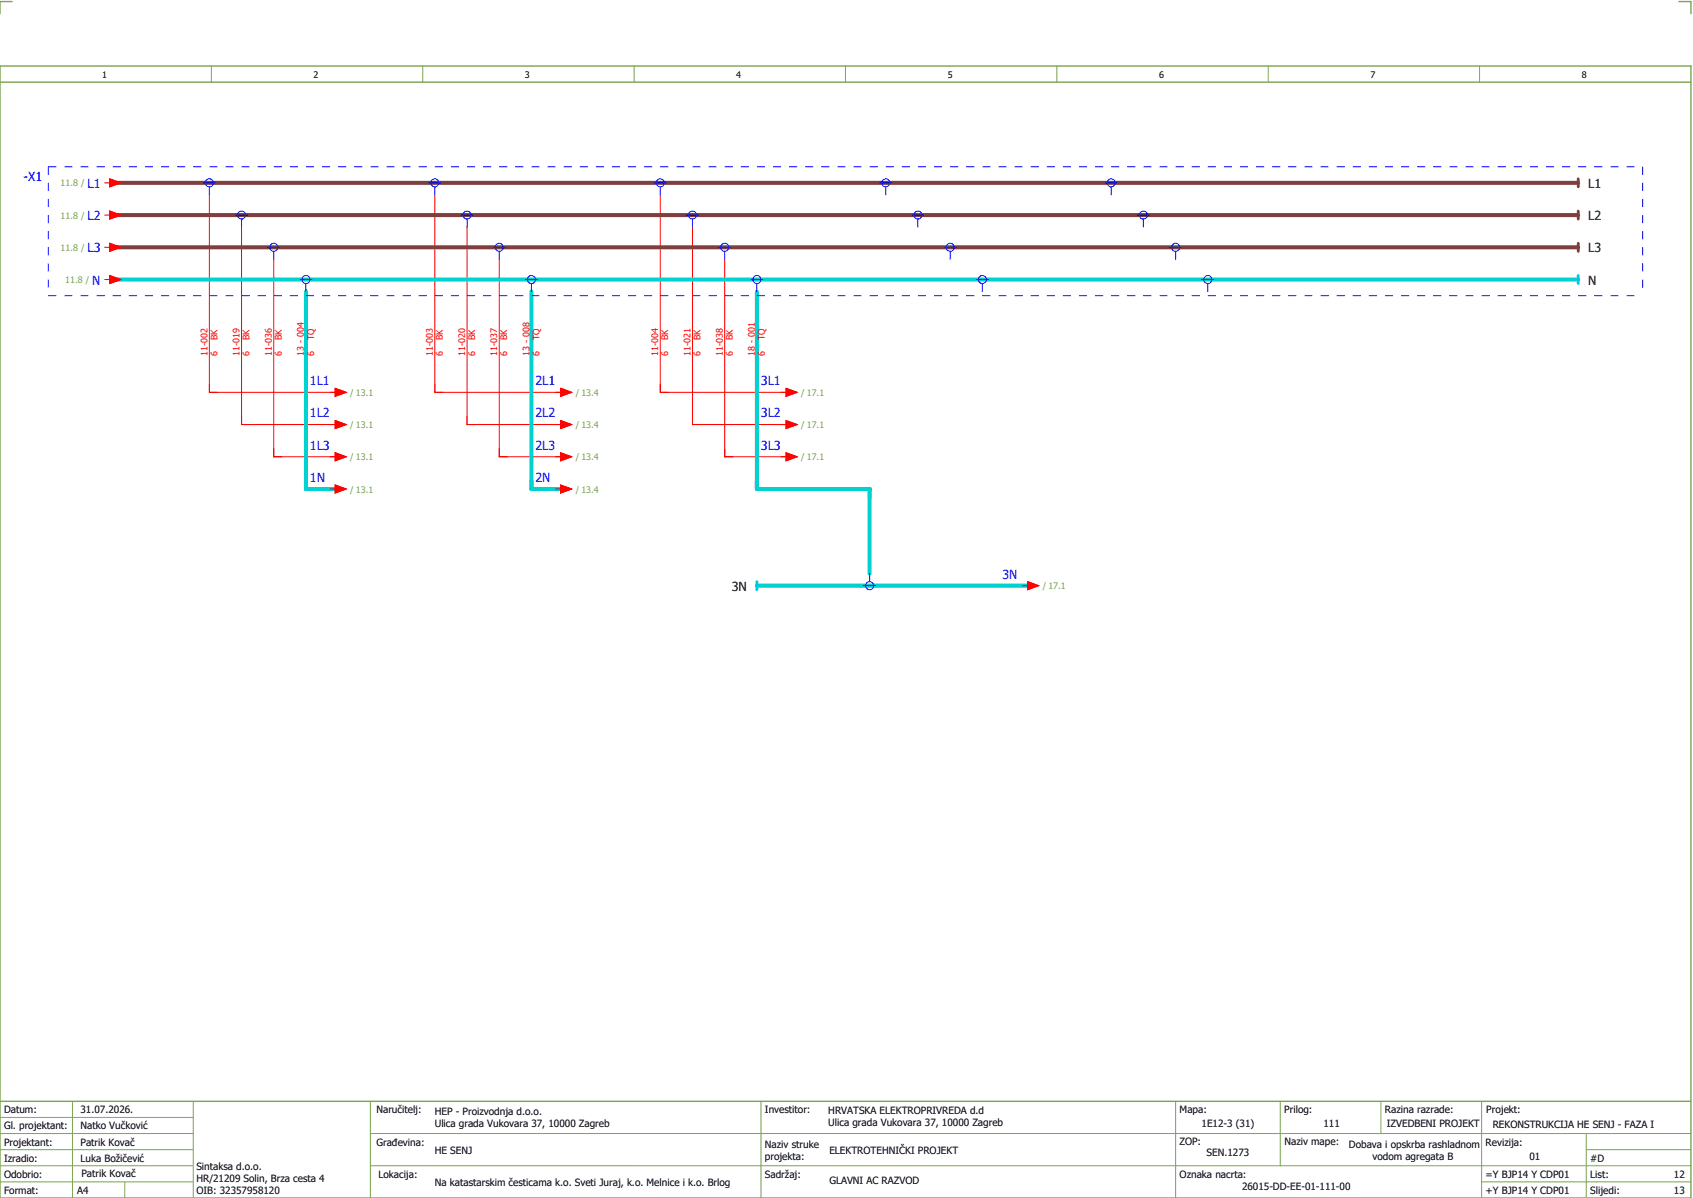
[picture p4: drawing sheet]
<svg xmlns="http://www.w3.org/2000/svg" width="421mm" height="297mm" viewBox="0 0 421 297" stroke-linecap="round" stroke-linejoin="round" font-family="sans-serif">
<path d="M0 16.4h420v281h-420zM3 .4h-3v3M417 .4h3v3M0 20.4h420M0 273.4h420" fill="none" stroke="#7ca552" stroke-width=".35"/>
<g fill="none" stroke="#7ca552" stroke-width=".25">
<path d="M52.5 16.4v4M105 16.4v4M157.5 16.4v4M210 16.4v4M262.5 16.4v4M315 16.4v4M367.5 16.4v4M0 277.4h48M18 273.4v24M48 273.4v24M92 273.4v24M189 273.4v24"/>
<path d="M292 273.4v23.8M318 273.4v16M343 273.4v8M368 273.4v23.8M0 281.4h48M0 285.4h47.8M0 293.4h47.8M31 293.4v4M47.8 289.4h-47.8M92 281.4h328M92 289.4h328M368 293.4h52"/>
<path d="M394 285.4h26M394 281.4v15.8"/>
</g>
<g fill="none" stroke="#f00" stroke-width=".25">
<path d="M26 45.4h1.3M26 53.4h1.3M27.3 44.4l2.7 1-2.7 1zM27.3 52.4l2.7 1-2.7 1zM52 48.4v49h32M60 56.4v49h24M108 48.4v49h32M116 56.4v49h24M164 48.4v49h32M172 56.4v49h24M26 61.4h1.3M26 69.4h1.3"/>
<path d="M27.3 60.4l2.7 1-2.7 1zM27.3 68.4l2.7 1-2.7 1zM68 64.4v49h16M124 64.4v49h16M180 64.4v49h16M83.2 96.4l2.8 1-2.8 1zM139.2 96.4l2.8 1-2.8 1zM195.3 96.4l2.7 1-2.7 1zM83.2 104.4l2.8 1-2.8 1zM83.2 112.4l2.8 1-2.8 1zM139.2 104.4l2.8 1-2.8 1zM139.2 112.4l2.8 1-2.8 1z"/>
<path d="M195.3 104.4l2.7 1-2.7 1zM195.3 112.4l2.7 1-2.7 1zM82 121.4h1.2M83.2 120.4l2.8 1-2.8 1zM138 121.4h1.2M139.2 120.4l2.8 1-2.8 1zM254 145.4h1.2M255.2 144.4l2.8 1-2.8 1z"/>
</g>
<path d="M28 69.4h364M76 72.4v49h8M132 72.4v49h8M188 72.4v49h28v21M188 145.4h68" fill="none" stroke="#00d2d2" stroke-width="1"/>
<path d="M28 45.4h364M28 53.4h364M28 61.4h364" fill="none" stroke="#7f3f3f" stroke-width="1"/>
<path d="M392 44.4v2M392 52.4v2M392 60.4v2" fill="none" stroke="#7f3f3f" stroke-width=".7"/>
<path d="M392 68.4v2M188 144.4v2" fill="none" stroke="#00bfff" stroke-width=".7"/>
<g fill="none" stroke="#00f" stroke-width=".25">
<path d="M50.5 45.4h3M52 46.4v2M58.5 53.4h3M60 54.4v2M106.5 45.4h3M108 46.4v2M114.5 53.4h3M116 54.4v2M162.5 45.4h3M164 46.4v2M170.5 53.4h3M172 54.4v2"/>
<path d="M218.5 45.4h3M220 46.4v2M226.5 53.4h3M228 54.4v2M274.5 45.4h3M276 46.4v2M282.5 53.4h3M284 54.4v2M66.5 61.4h3M68 62.4v2M74.5 69.4h3M76 70.4v2"/>
<path d="M122.5 61.4h3M124 62.4v2M130.5 69.4h3M132 70.4v2M178.5 61.4h3M180 62.4v2M186.5 69.4h3M188 70.4v2M234.5 61.4h3M236 62.4v2M242.5 69.4h3M244 70.4v2"/>
<path d="M290.5 61.4h3M292 62.4v2M298.5 69.4h3M300 70.4v2M214.5 145.4h3M216 142.4v2"/>
<circle cx="52" cy="45.4" r="1"/>
<circle cx="60" cy="53.4" r="1"/>
<circle cx="108" cy="45.4" r="1"/>
<circle cx="116" cy="53.4" r="1"/>
<circle cx="164" cy="45.4" r="1"/>
<circle cx="172" cy="53.4" r="1"/>
<circle cx="220" cy="45.4" r="1"/>
<circle cx="228" cy="53.4" r="1"/>
<circle cx="276" cy="45.4" r="1"/>
<circle cx="284" cy="53.4" r="1"/>
<circle cx="68" cy="61.4" r="1"/>
<circle cx="76" cy="69.4" r="1"/>
<circle cx="124" cy="61.4" r="1"/>
<circle cx="132" cy="69.4" r="1"/>
<circle cx="180" cy="61.4" r="1"/>
<circle cx="188" cy="69.4" r="1"/>
<circle cx="236" cy="61.4" r="1"/>
<circle cx="244" cy="69.4" r="1"/>
<circle cx="292" cy="61.4" r="1"/>
<circle cx="300" cy="69.4" r="1"/>
<circle cx="216" cy="145.4" r="1"/>
</g>
<path d="M12 41.4h396M12 41.4v32M408 41.4v32M12 73.4h396" fill="none" stroke="#00f" stroke-width=".25" stroke-dasharray="2 2" stroke-linecap="butt"/>
<g fill="#f00" stroke="#f00" stroke-width=".25">
<path d="M27.3 44.4l2.7 1-2.7 1z"/>
<path d="M27.3 52.4l2.7 1-2.7 1z"/>
<path d="M27.3 60.4l2.7 1-2.7 1z"/>
<path d="M83.2 96.4l2.8 1-2.8 1z"/>
<path d="M83.2 104.4l2.8 1-2.8 1z"/>
<path d="M83.2 112.4l2.8 1-2.8 1z"/>
<path d="M139.2 96.4l2.8 1-2.8 1z"/>
<path d="M139.2 104.4l2.8 1-2.8 1z"/>
<path d="M139.2 112.4l2.8 1-2.8 1z"/>
<path d="M195.3 96.4l2.7 1-2.7 1z"/>
<path d="M195.3 104.4l2.7 1-2.7 1z"/>
<path d="M195.3 112.4l2.7 1-2.7 1z"/>
<path d="M27.3 68.4l2.7 1-2.7 1z"/>
<path d="M83.2 120.4l2.8 1-2.8 1z"/>
<path d="M139.2 120.4l2.8 1-2.8 1z"/>
<path d="M255.2 144.4l2.8 1-2.8 1z"/>
</g>
<g font-size="3.1" fill="#00f">
<text x="5.9" y="45">-X1</text>
<text x="21.8" y="46.6">L1</text>
<text x="21.8" y="54.6">L2</text>
<text x="21.8" y="62.6">L3</text>
<text x="22.9" y="70.6">N</text>
<text x="77" y="95.6">1L1</text>
<text x="133" y="95.6">2L1</text>
<text x="189" y="95.6">3L1</text>
<text x="77" y="103.6">1L2</text>
<text x="133" y="103.6">2L2</text>
<text x="189" y="103.6">3L2</text>
<text x="77" y="111.6">1L3</text>
<text x="133" y="111.6">2L3</text>
<text x="189" y="111.6">3L3</text>
<text x="77" y="119.6">1N</text>
<text x="133" y="119.6">2N</text>
<text x="249" y="143.6">3N</text>
</g>
<g font-size="3.1">
<text x="394.5" y="46.6">L1</text>
<text x="394.5" y="54.6">L2</text>
<text x="394.5" y="62.6">L3</text>
<text x="394.5" y="70.6">N</text>
<text x="181.7" y="146.6">3N</text>
</g>
<g font-size="2.5">
<text x="1" y="276.4">Datum:</text>
<text x="1" y="280.4">Gl. projektant:</text>
<text x="20" y="276.4">31.07.2026.</text>
<text x="20" y="280.4">Natko Vučković</text>
<text x="93.5" y="276.4">Naručitelj:</text>
<text x="108" y="276.9">HEP - Proizvodnja d.o.o.</text>
<text x="108" y="279.9">Ulica grada Vukovara 37, 10000 Zagreb</text>
<text x="190" y="276.4">Investitor:</text>
<text x="205.7" y="276.6">HRVATSKA ELEKTROPRIVREDA d.d</text>
<text x="205.7" y="279.6">Ulica grada Vukovara 37, 10000 Zagreb</text>
<text x="293" y="276.4">Mapa:</text>
<text x="298.4" y="279.9">1E12-3 (31)</text>
<text x="319" y="276.4">Prilog:</text>
<text x="328.7" y="279.9">111</text>
<text x="344" y="276.4">Razina razrade:</text>
<text x="344.4" y="279.9">IZVEDBENI PROJEKT</text>
<text x="369.2" y="276.3">Projekt:</text>
<text x="370.8" y="279.9">REKONSTRUKCIJA HE SENJ - FAZA I</text>
<text x="1" y="284.4">Projektant:</text>
<text x="20" y="284.4">Patrik Kovač</text>
<text x="93.5" y="284.4">Građevina:</text>
<text x="108" y="286.4">HE SENJ</text>
<text x="190" y="284.9">Naziv struke</text>
<text x="190" y="287.9">projekta:</text>
<text x="206" y="286.5">ELEKTROTEHNIČKI PROJEKT</text>
<text x="293" y="284.3">ZOP:</text>
<text x="299.7" y="286.9">SEN.1273</text>
<text x="319" y="284.3">Naziv mape:</text>
<text x="335.1" y="285">Dobava i opskrba rashladnom</text>
<text x="340.9" y="288">vodom agregata B</text>
<text x="369" y="284.4">Revizija:</text>
<text x="379.9" y="287.9">01</text>
<text x="1" y="288.4">Izradio:</text>
<text x="1" y="292.4">Odobrio:</text>
<text x="20" y="288.4">Luka Božičević</text>
<text x="20.2" y="292.3">Patrik Kovač</text>
<text x="48.8" y="290.4">Sintaksa d.o.o.</text>
<text x="48.8" y="293.4">HR/21209 Solin, Brza cesta 4</text>
<text x="94" y="292.4">Lokacija:</text>
<text x="190" y="292.4">Sadržaj:</text>
<text x="206" y="293.9">GLAVNI AC RAZVOD</text>
<text x="293" y="292.4">Oznaka nacrta:</text>
<text x="369" y="292.4">=Y BJP14 Y CDP01</text>
<text x="395" y="292.4">List:</text>
<text x="395" y="288.4">#D</text>
<text x="415.8" y="292.4">12</text>
<text x="1" y="296.4">Format:</text>
<text x="19.2" y="296.4">A4</text>
<text x="48.8" y="296.4">OIB: 32357958120</text>
<text x="108" y="294.4">Na katastarskim česticama k.o. Sveti Juraj, k.o. Melnice i k.o. Brlog</text>
<text x="308.5" y="295.4">26015-DD-EE-01-111-00</text>
<text x="369" y="296.4">+Y BJP14 Y CDP01</text>
<text x="395" y="296.4">Slijedi:</text>
<text x="415.8" y="296.4">13</text>
</g>
<g font-size="2.2">
<text x="25.4" y="19.4">1</text>
<text x="77.9" y="19.4">2</text>
<text x="130.4" y="19.4">3</text>
<text x="182.9" y="19.4">4</text>
<text x="235.4" y="19.4">5</text>
<text x="287.9" y="19.4">6</text>
<text x="340.4" y="19.4">7</text>
<text x="392.9" y="19.4">8</text>
</g>
<g font-size="2.2" fill="#7ca552">
<text x="15.1" y="46.3">11.8 /</text>
<text x="15.1" y="54.3">11.8 /</text>
<text x="15.1" y="62.3">11.8 /</text>
<text x="16.2" y="70.3">11.8 /</text>
<text x="87" y="98.3">/ 13.1</text>
<text x="143" y="98.3">/ 13.4</text>
<text x="199" y="98.3">/ 17.1</text>
<text x="87" y="106.3">/ 13.1</text>
<text x="143" y="106.3">/ 13.4</text>
<text x="199" y="106.3">/ 17.1</text>
<text x="87" y="114.3">/ 13.1</text>
<text x="143" y="114.3">/ 13.4</text>
<text x="199" y="114.3">/ 17.1</text>
<text x="87" y="122.3">/ 13.1</text>
<text x="143" y="122.3">/ 13.4</text>
<text x="259" y="146.3">/ 17.1</text>
</g>
<g font-size="2.2" fill="#f00">
<text x="51.5" y="88.4" transform="rotate(-90 51.5 88.4)">11-002</text>
<text x="54" y="88.4" transform="rotate(-90 54 88.4)">6</text>
<text x="54" y="84.4" transform="rotate(-90 54 84.4)">BK</text>
<text x="59.5" y="88.4" transform="rotate(-90 59.5 88.4)">11-019</text>
<text x="62" y="88.4" transform="rotate(-90 62 88.4)">6</text>
<text x="62" y="84.4" transform="rotate(-90 62 84.4)">BK</text>
<text x="67.5" y="88.4" transform="rotate(-90 67.5 88.4)">11-036</text>
<text x="70" y="88.4" transform="rotate(-90 70 88.4)">6</text>
<text x="70" y="84.4" transform="rotate(-90 70 84.4)">BK</text>
<text x="75.5" y="88.4" transform="rotate(-90 75.5 88.4)">13 - 004</text>
<text x="78" y="88.4" transform="rotate(-90 78 88.4)">6</text>
<text x="78" y="84.4" transform="rotate(-90 78 84.4)">TQ</text>
<text x="107.5" y="88.4" transform="rotate(-90 107.5 88.4)">11-003</text>
<text x="110" y="88.4" transform="rotate(-90 110 88.4)">6</text>
<text x="110" y="84.4" transform="rotate(-90 110 84.4)">BK</text>
<text x="115.5" y="88.4" transform="rotate(-90 115.5 88.4)">11-020</text>
<text x="118" y="88.4" transform="rotate(-90 118 88.4)">6</text>
<text x="118" y="84.4" transform="rotate(-90 118 84.4)">BK</text>
<text x="123.5" y="88.4" transform="rotate(-90 123.5 88.4)">11-037</text>
<text x="126" y="88.4" transform="rotate(-90 126 88.4)">6</text>
<text x="126" y="84.4" transform="rotate(-90 126 84.4)">BK</text>
<text x="131.5" y="88.4" transform="rotate(-90 131.5 88.4)">13 - 008</text>
<text x="134" y="88.4" transform="rotate(-90 134 88.4)">6</text>
<text x="134" y="84.4" transform="rotate(-90 134 84.4)">TQ</text>
<text x="163.5" y="88.4" transform="rotate(-90 163.5 88.4)">11-004</text>
<text x="166" y="88.4" transform="rotate(-90 166 88.4)">6</text>
<text x="166" y="84.4" transform="rotate(-90 166 84.4)">BK</text>
<text x="171.5" y="88.4" transform="rotate(-90 171.5 88.4)">11-021</text>
<text x="174" y="88.4" transform="rotate(-90 174 88.4)">6</text>
<text x="174" y="84.4" transform="rotate(-90 174 84.4)">BK</text>
<text x="179.5" y="88.4" transform="rotate(-90 179.5 88.4)">11-038</text>
<text x="182" y="88.4" transform="rotate(-90 182 88.4)">6</text>
<text x="182" y="84.4" transform="rotate(-90 182 84.4)">BK</text>
<text x="187.5" y="88.4" transform="rotate(-90 187.5 88.4)">18 - 001</text>
<text x="190" y="88.4" transform="rotate(-90 190 88.4)">6</text>
<text x="190" y="84.4" transform="rotate(-90 190 84.4)">TQ</text>
</g>
</svg>
